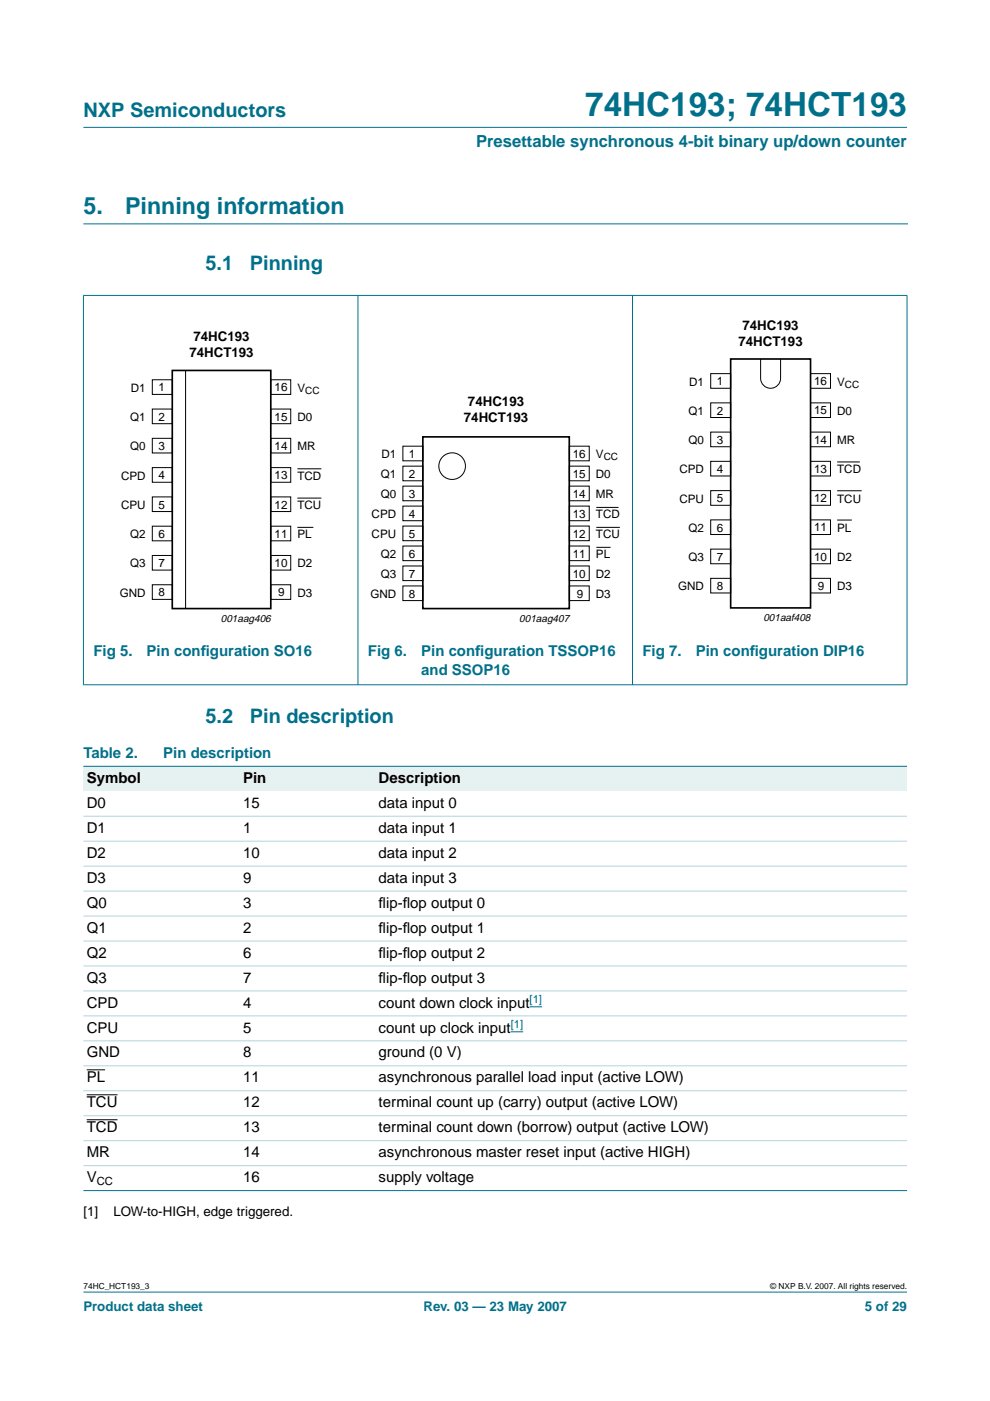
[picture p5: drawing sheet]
<svg xmlns="http://www.w3.org/2000/svg" width="210mm" height="297mm" viewBox="0 0 210 297" stroke-linecap="round" stroke-linejoin="round" font-family="sans-serif">
<g fill="#00708a" stroke="#00708a" stroke-width=".21">
<path d="M17.7 273.9h174.6z"/>
<path d="M17.7 27h174.6z"/>
<path d="M17.7 62.7v82.4z"/>
<path d="M75.9 62.6v82.6z"/>
<path d="M134.1 62.6v82.6z"/>
<path d="M192.3 62.7v82.4z"/>
<path d="M17.6 62.6h174.8z"/>
<path d="M17.6 145.2h174.8z"/>
</g>
<path d="M17.7 47.5h174.7" fill="none" stroke="#00708a" stroke-width=".21"/>
<g fill="none" stroke="#000" stroke-width=".21">
<path d="M39.3 78.5v50.6M150.7 79.2h4.2v3.1h-4.2zM161.3 76.1v4.1a2.12 2.12 0 0 0 2.1 2.1 2.12 2.12 0 0 0 2.1-2.1v-4.1M171.9 79.2h4.2v3.1h-4.2zM32.3 80.5h4.2v3.1h-4.2zM32.3 86.7h4.2v3.1h-4.2zM32.3 92.9h4.2v3.1h-4.2zM32.3 99.1h4.2v3.1h-4.2zM57.4 92.9h4.2v3.1h-4.2zM57.4 99.1h4.2v3.1h-4.2zM57.4 80.5h4.2v3.1h-4.2zM57.4 86.7h4.2v3.1h-4.2z"/>
<path d="M63.1 99.4h5M85.4 94.6h4.3v3.1h-4.3zM85.4 98.8h4.3v3.1h-4.3zM120.7 94.6h4.2v3.1h-4.2zM120.7 98.8h4.2v3.1h-4.2zM150.7 85.4h4.2v3.1h-4.2zM150.7 91.6h4.2v3.1h-4.2zM150.7 97.8h4.2v3.1h-4.2zM171.9 91.6h4.2v3.1h-4.2zM171.9 97.8h4.2v3.1h-4.2zM171.9 85.4h4.2v3.1h-4.2zM177.5 97.9h4.8"/>
<path d="M32.3 105.4h4.2v3.1h-4.2zM32.3 111.6h4.2v3.1h-4.2zM32.3 117.8h4.2v3.1h-4.2zM57.4 117.8h4.2v3.1h-4.2zM57.4 105.4h4.2v3.1h-4.2zM57.4 111.6h4.2v3.1h-4.2zM63.1 105.6h5M63.1 111.8h3.3M85.4 103.1h4.3v3.1h-4.3zM85.4 107.3h4.3v3.1h-4.3zM85.4 111.5h4.3v3.1h-4.3zM85.4 115.8h4.3v3.1h-4.3z"/>
<path d="M85.4 120h4.3v3.1h-4.3zM120.7 120h4.2v3.1h-4.2zM120.7 111.5h4.2v3.1h-4.2zM120.7 115.8h4.2v3.1h-4.2zM120.7 103.1h4.2v3.1h-4.2zM120.7 107.3h4.2v3.1h-4.2zM126.4 111.8h5M126.4 107.6h4.7M126.4 116h3M150.7 104h4.2v3.1h-4.2zM150.7 110.2h4.2v3.1h-4.2zM150.7 116.4h4.2v3.1h-4.2z"/>
<path d="M171.9 116.4h4.2v3.1h-4.2zM171.9 104h4.2v3.1h-4.2zM171.9 110.2h4.2v3.1h-4.2zM177.5 104.1h5.2M177.5 110.3h3.1M32.3 124h4.2v3.1h-4.2zM57.4 124h4.2v3.1h-4.2zM85.4 124.2h4.3v3.1h-4.3zM120.7 124.2h4.2v3.1h-4.2zM150.7 122.6h4.2v3.1h-4.2zM171.9 122.6h4.2v3.1h-4.2z"/>
<circle cx="95.9" cy="98.8" r="2.82"/>
</g>
<path d="M36.5 78.5h20.9v50.5h-20.9zM154.9 76.1h17v52.8h-17zM89.7 92.6h31v36.4h-31z" fill="none" stroke="#000" stroke-width=".35"/>
<g fill="#e6f2f2">
<path d="M17.7 162.5h33.1v5.3h-33.1z" fill-rule="evenodd"/>
<path d="M50.8 162.5h28.8v5.3h-28.8z" fill-rule="evenodd"/>
<path d="M79.6 162.5h112.7v5.3h-112.7z" fill-rule="evenodd"/>
</g>
<path d="M108.3 218.8h2.6M112.3 213.5h2.6" fill="none" stroke="#00f" stroke-width=".21"/>
<path d="M18.4 226.8h3.9M18.4 232.1h6.5M18.4 237.4h6.5" fill="none" stroke="#000" stroke-width=".21"/>
<g fill="#00708a" stroke="#00708a" stroke-width=".21">
<path d="M17.7 162.5h174.6z"/>
<path d="M17.7 252.4h174.6z"/>
</g>
<g fill="#b3d4db" stroke="#b3d4db" stroke-width=".21">
<path d="M17.7 173.1h174.6z"/>
<path d="M17.7 178.3h174.6z"/>
<path d="M17.7 183.6h174.6z"/>
<path d="M17.7 188.9h174.6z"/>
<path d="M17.7 194.2h174.6z"/>
<path d="M17.7 199.5h174.6z"/>
<path d="M17.7 204.8h174.6z"/>
<path d="M17.7 210.1h174.6z"/>
<path d="M17.7 215.4h174.6z"/>
<path d="M17.7 220.7h174.6z"/>
<path d="M17.7 226h174.6z"/>
<path d="M17.7 231.3h174.6z"/>
<path d="M17.7 236.6h174.6z"/>
<path d="M17.7 241.8h174.6z"/>
<path d="M17.7 247.1h174.6z"/>
</g>
<text font-size="7.1" fill="#00708a" x="124.1" y="24.7">74HC193; 74HCT193</text>
<g font-size="4.9" fill="#00708a">
<text x="17.7" y="45.5">5.</text>
<text x="26.5" y="45.5">Pinning information</text>
</g>
<g font-size="4.2" fill="#00708a">
<text x="17.7" y="24.9">NXP Semiconductors</text>
<text x="43.6" y="57.3">5.1</text>
<text x="53" y="57.3">Pinning</text>
<text x="43.6" y="153.3">5.2</text>
<text x="53" y="153.3">Pin description</text>
</g>
<text font-size="3.5" fill="#00708a" x="100.9" y="31.1">Presettable synchronous 4-bit binary up/down counter</text>
<g font-size="3.2" fill="#00708a">
<text x="19.8" y="139.2">Fig 5.</text>
<text x="31.1" y="139.2">Pin conf</text>
<text x="42.6" y="139.2">iguration SO16</text>
<text x="78" y="139.2">Fig 6.</text>
<text x="89.3" y="143.1">and SSOP16</text>
<text x="89.3" y="139.2">Pin conf</text>
<text x="100.8" y="139.2">iguration TSSOP16</text>
<text x="136.2" y="139.2">Fig 7.</text>
<text x="147.5" y="139.2">Pin conf</text>
<text x="159" y="139.2">iguration DIP16</text>
<text x="17.7" y="160.7">Table 2.</text>
<text x="34.6" y="160.7">Pin description</text>
</g>
<g font-size="3.2">
<text x="18.4" y="166">Symbol</text>
<text x="51.5" y="166">Pin</text>
<text x="80.3" y="166">Description</text>
<text x="18.4" y="171.3">D0</text>
<text x="51.5" y="171.3">15</text>
<text x="80.3" y="171.3">data input 0</text>
<text x="18.4" y="176.6">D1</text>
<text x="51.5" y="176.6">1</text>
<text x="80.3" y="176.6">data input 1</text>
<text x="18.4" y="181.9">D2</text>
<text x="51.5" y="181.9">10</text>
<text x="80.3" y="181.9">data input 2</text>
<text x="18.4" y="187.2">D3</text>
<text x="51.5" y="187.2">9</text>
<text x="80.3" y="187.2">data input 3</text>
<text x="18.4" y="192.5">Q0</text>
<text x="18.4" y="197.8">Q1</text>
<text x="51.5" y="192.5">3</text>
<text x="51.5" y="197.8">2</text>
<text x="80.3" y="192.5">f</text>
<text x="80.3" y="192.5">lip-f</text>
<text x="80.3" y="197.8">f</text>
<text x="80.3" y="197.8">lip-f</text>
<text x="85.4" y="192.5">lop output 0</text>
<text x="85.4" y="197.8">lop output 1</text>
<text x="18.4" y="203">Q2</text>
<text x="51.5" y="203">6</text>
<text x="80.3" y="203">f</text>
<text x="80.3" y="203">lip-f</text>
<text x="85.4" y="203">lop output 2</text>
<text x="18.4" y="208.3">Q3</text>
<text x="51.5" y="208.3">7</text>
<text x="80.3" y="208.3">f</text>
<text x="80.3" y="208.3">lip-f</text>
<text x="85.4" y="208.3">lop output 3</text>
<text x="18.4" y="213.6">CPD</text>
<text x="51.5" y="213.6">4</text>
<text x="80.3" y="213.6">count down clock input</text>
<text x="18.4" y="218.9">CPU</text>
<text x="51.5" y="218.9">5</text>
<text x="80.3" y="218.9">count up clock input</text>
<text x="18.4" y="224.2">GND</text>
<text x="51.5" y="224.2">8</text>
<text x="80.3" y="224.2">ground (0 V)</text>
<text x="18.4" y="229.5">PL</text>
<text x="51.5" y="229.5">11</text>
<text x="80.3" y="229.5">asynchronous parallel load input (active LOW)</text>
<text x="18.4" y="234.8">TCU</text>
<text x="51.5" y="234.8">12</text>
<text x="80.3" y="234.8">terminal count up (carry) output (active LOW)</text>
<text x="18.4" y="240.1">TCD</text>
<text x="18.4" y="245.4">MR</text>
<text x="51.5" y="240.1">13</text>
<text x="51.5" y="245.4">14</text>
<text x="80.3" y="240.1">terminal count down (borrow) output (active LOW)</text>
<text x="80.3" y="245.4">asynchronous master reset input (active HIGH)</text>
<text x="18.4" y="250.7">V</text>
<text x="51.5" y="250.7">16</text>
<text x="80.3" y="250.7">supply voltage</text>
</g>
<g font-size="2.8">
<text x="157.4" y="69.9">74HC193</text>
<text x="40.1" y="75.7">74HCT193</text>
<text x="41" y="72.3">74HC193</text>
<text x="156.6" y="73.3">74HCT193</text>
<text x="98.4" y="89.5">74HCT193</text>
<text x="99.2" y="86.1">74HC193</text>
<text x="17.7" y="257.8">[1]</text>
<text x="24" y="257.8">LOW-to-HIGH, edge triggered.</text>
</g>
<g font-size="2.8" fill="#00708a">
<text x="17.7" y="278">Product data sheet</text>
<text x="89.8" y="278">Rev. 03 — 23 May 2007</text>
<text x="183.4" y="278">5 of 29</text>
</g>
<g font-size="2.5">
<text x="27.7" y="83">D1</text>
<text x="33.6" y="83">1</text>
<text x="58.2" y="83">16</text>
<text x="63.1" y="83.1">V</text>
<text x="146.1" y="81.8">D1</text>
<text x="152" y="81.7">1</text>
<text x="172.6" y="81.7">16</text>
<text x="177.5" y="81.8">V</text>
<text x="27.6" y="89.3">Q1</text>
<text x="33.6" y="89.2">2</text>
<text x="58.2" y="89.2">15</text>
<text x="63.1" y="89.3">D0</text>
<text x="146" y="88">Q1</text>
<text x="152" y="87.9">2</text>
<text x="172.6" y="87.9">15</text>
<text x="177.5" y="88">D0</text>
<text x="27.6" y="95.5">Q0</text>
<text x="33.6" y="95.4">3</text>
<text x="58.2" y="95.4">14</text>
<text x="63.1" y="95.5">MR</text>
<text x="146" y="94.2">Q0</text>
<text x="152" y="94.1">3</text>
<text x="172.6" y="94.1">14</text>
<text x="177.5" y="94.2">MR</text>
<text x="25.7" y="101.7">CPD</text>
<text x="33.6" y="101.6">4</text>
<text x="58.2" y="101.6">13</text>
<text x="63.1" y="101.7">TCD</text>
<text x="80.7" y="101.4">Q1</text>
<text x="80.9" y="97.1">D1</text>
<text x="86.7" y="97.1">1</text>
<text x="86.7" y="101.3">2</text>
<text x="121.4" y="97.1">16</text>
<text x="121.4" y="101.3">15</text>
<text x="126.3" y="97.1">V</text>
<text x="126.3" y="101.4">D0</text>
<text x="144.1" y="100.4">CPD</text>
<text x="152" y="100.3">4</text>
<text x="172.6" y="100.3">13</text>
<text x="177.5" y="100.4">TCD</text>
<text x="25.7" y="107.9">CPU</text>
<text x="33.6" y="107.8">5</text>
<text x="58.2" y="107.8">12</text>
<text x="63.1" y="107.9">TCU</text>
<text x="80.7" y="105.6">Q0</text>
<text x="86.7" y="105.5">3</text>
<text x="121.4" y="105.5">14</text>
<text x="126.3" y="105.6">MR</text>
<text x="144.1" y="106.6">CPU</text>
<text x="152" y="106.5">5</text>
<text x="172.6" y="106.5">12</text>
<text x="177.5" y="106.6">TCU</text>
<text x="78.8" y="109.8">CPD</text>
<text x="86.7" y="109.8">4</text>
<text x="121.4" y="109.8">13</text>
<text x="126.3" y="109.8">TCD</text>
<text x="146" y="112.8">Q2</text>
<text x="152" y="112.7">6</text>
<text x="172.6" y="112.7">11</text>
<text x="177.5" y="112.8">PL</text>
<text x="27.6" y="114.1">Q2</text>
<text x="33.6" y="114">6</text>
<text x="58.2" y="114">11</text>
<text x="63.1" y="114.1">PL</text>
<text x="78.8" y="114.1">CPU</text>
<text x="80.7" y="118.3">Q2</text>
<text x="86.7" y="114">5</text>
<text x="86.7" y="118.2">6</text>
<text x="121.4" y="114">12</text>
<text x="121.4" y="118.2">11</text>
<text x="126.3" y="114.1">TCU</text>
<text x="126.3" y="118.3">PL</text>
<text x="146" y="119">Q3</text>
<text x="152" y="118.9">7</text>
<text x="172.6" y="118.9">10</text>
<text x="177.5" y="119">D2</text>
<text x="27.6" y="120.3">Q3</text>
<text x="33.6" y="120.2">7</text>
<text x="58.2" y="120.2">10</text>
<text x="63.1" y="120.3">D2</text>
<text x="80.7" y="122.5">Q3</text>
<text x="86.7" y="122.5">7</text>
<text x="121.4" y="122.5">10</text>
<text x="126.3" y="122.5">D2</text>
<text x="143.8" y="125.2">GND</text>
<text x="152" y="125.1">8</text>
<text x="173.4" y="125.1">9</text>
<text x="177.5" y="125.2">D3</text>
<text x="25.4" y="126.5">GND</text>
<text x="33.6" y="126.4">8</text>
<text x="59" y="126.4">9</text>
<text x="63.1" y="126.5">D3</text>
<text x="78.5" y="126.8">GND</text>
<text x="86.7" y="126.7">8</text>
<text x="122.3" y="126.7">9</text>
<text x="126.3" y="126.8">D3</text>
</g>
<g font-size="2.4" fill="#00f">
<text x="112.3" y="212.7">[1]</text>
<text x="108.3" y="218">[1]</text>
</g>
<text font-size="2.4" x="20.5" y="251.2">CC</text>
<g font-size="2.2">
<text x="46.8" y="131.9">001aag406</text>
<text x="110.1" y="131.9">001aag407</text>
<text x="161.8" y="131.7">001aaf408</text>
</g>
<g font-size="2.1">
<text x="64.7" y="83.6">CC</text>
<text x="179.1" y="82.3">CC</text>
<text x="128" y="97.6">CC</text>
</g>
<g font-size="1.8">
<text x="17.7" y="273.4">74HC_HCT193_3</text>
<text x="163.3" y="273.4">© NXP B.V. 2007. All rights reserved.</text>
</g>
</svg>
